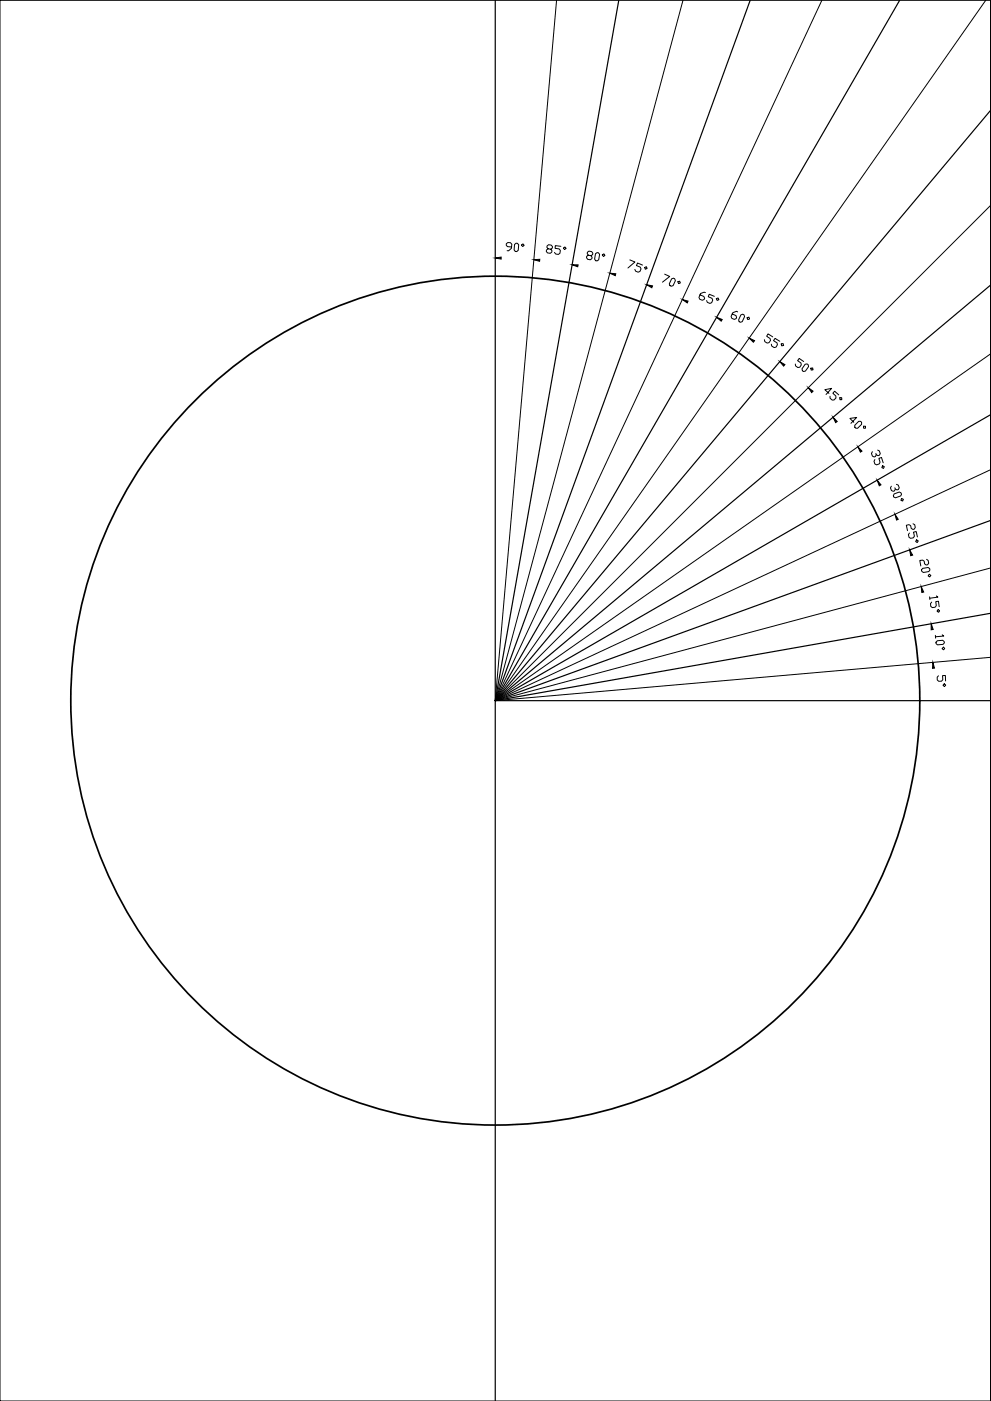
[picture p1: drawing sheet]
<svg xmlns="http://www.w3.org/2000/svg" width="420mm" height="594mm" viewBox="0 0 420 594" stroke-linecap="round" stroke-linejoin="round" font-family="sans-serif">
<!-- layer: 0 -->
<path d="M0 .1h419.9v594h-419.9z" fill="none" stroke="#000" stroke-width=".42"/>
<!-- layer: Gruesa -->
<circle cx="210" cy="297.1" r="180" fill="none" stroke="#000" stroke-width=".72"/>
<!-- layer: Fina - media -->
<path d="M210 .1v594M262.3 .1l-52.3 297M318.1 .1l-108.1 297M381.4 .1l-171.4 297M419.9 46.8l-209.9 250.3M419.9 120.9l-209.9 176.2M419.9 175.9l-209.9 121.2M419.9 220.7l-209.9 76.4M419.9 260.1l-209.9 37M210 297.1h209.9" fill="none" stroke="#000" stroke-width=".51"/>
<!-- layer: Fina - Fina -->
<g fill="none" stroke="#000" stroke-width=".42">
<path d="M236 .1l-26 297M289.6 .1l-79.6 297M348.4 .1l-138.4 297M417.9 .1l-207.9 297M419.9 87.1l-209.9 210M281.8 116.3l2.1 .9-3 2.4M284.7 118.3l.8-.3 .5 .2 .3 .8-.9 2.1-.8 .3-.5-.3-.3-.7zM287.4 119.5l.8-.3 .3 .8-.8 .3zM327.6 142.8l-2-1.2-.6 1 1.5 .9 .2 .8-.6 1-.9 .2-.9-.6-.2-.9M330.6 144.7l-2-1.2-.6 1 1.4 .9 .2 .8-.6 1-.8 .2-1-.7-.2-.8M331.2 145.9l.8-.2 .2 .8-.8 .2zM340.7 153.3l-1.9-1.3-.6 .9 1.4 1 .1 .8-.6 1-.9 .1-.9-.6-.1-.8"/>
<path d="M341.4 154.4l.8-.1 .4 .4 .2 .8-1.3 1.9-.8 .1-.5-.3-.2-.8zM343.7 156.1l.9-.1 .1 .8-.8 .1zM419.9 150.1l-209.9 147M351.5 166.8l-1.8-1.6 2.9-.5-2.4 2.6M355.6 167.4l-1.7-1.5-.8 .9 1.3 1.1v.9l-.8 .8h-.8l-.9-.8v-.8M356.1 168.7l.8-.1v.9h-.8zM362 179.1l-1.7-1.7 2.9-.4-2.4 2.5M362.4 180.3l1.7-1.6h.8l.4 .4v.8l-1.7 1.7h-.8l-.4-.4zM366.1 180.7h.8v.9h-.8zM419.9 199.2l-209.9 97.9M377.9 206.2l-.4 .7 .5 1.1 .7 .3 .5-.1 .4-.8M379.1 209.4l2.2-.8 .7 .4 .2 .6-.3 .7-2.2 .8-.8-.4-.1-.5z"/>
<path d="M380.1 205.4l.7 .3 .5 1.1-.4 .8-.6 .1-.7-.3-.2-.5M382.3 211.4l.7 .3-.3 .8-.8-.4zM419.9 240.8l-209.9 56.3M419.9 278.7l-209.9 18.4"/>
</g>
<g fill="#000" stroke="#000" stroke-width=".42">
<path d="M210 109.4l2.5-.4v.9zM226.3 110.1l2.6-.1-.1 .8zM242.6 112.3h2.5l-.2 .8zM258.5 115.8l2.6 .3-.2 .8zM274.2 120.7l2.4 .5-.2 .8zM289.3 127l2.4 .7-.3 .8zM303.8 134.5l2.4 1-.4 .7zM317.6 143.4l2.3 1.1-.5 .6zM330.6 153.3l2.2 1.3-.6 .7zM342.7 164.4l2 1.5-.6 .6zM353.2 176.9l1.8 1.8-.7 .5zM363.7 189.5l1.8 1.8-.7 .4z"/>
<path d="M371.9 203.6l1.6 2-.7 .4zM379.4 218.1l1.4 2.1-.7 .3zM385.7 233.1l1.2 2.3-.8 .2zM390.6 248.7l1 2.4-.8 .1zM394.8 264.5l.8 2.4-.8 .2zM395.5 280.9l.7 2.4-.8 .1z"/>
</g>
<g font-size="9.3">
<text x="264.9" y="116.8">75°</text>
<text x="375.7" y="200" transform="rotate(-90 375.7 200)">35°</text>
</g>
<text font-size="8.8" x="390.2" y="231.4" transform="rotate(-90 390.2 231.4)">25°</text>
<g font-size="8.4">
<text x="295.3" y="129.8">65°</text>
<text x="308.7" y="137.9">60°</text>
<text x="395.5" y="245.9" transform="rotate(-90 395.5 245.9)">20°</text>
</g>
<g font-size="7.9">
<text x="247.3" y="111.8">80°</text>
<text x="399.3" y="260.7" transform="rotate(-90 399.3 260.7)">15°</text>
</g>
<g font-size="7.5">
<text x="213.4" y="107.9">90°</text>
<text x="230.4" y="109">85°</text>
<text x="401.5" y="276.9" transform="rotate(-90 401.5 276.9)">10°</text>
</g>
<text font-size="7.1" x="401.8" y="292.5" transform="rotate(-90 401.8 292.5)">5°</text>
</svg>
